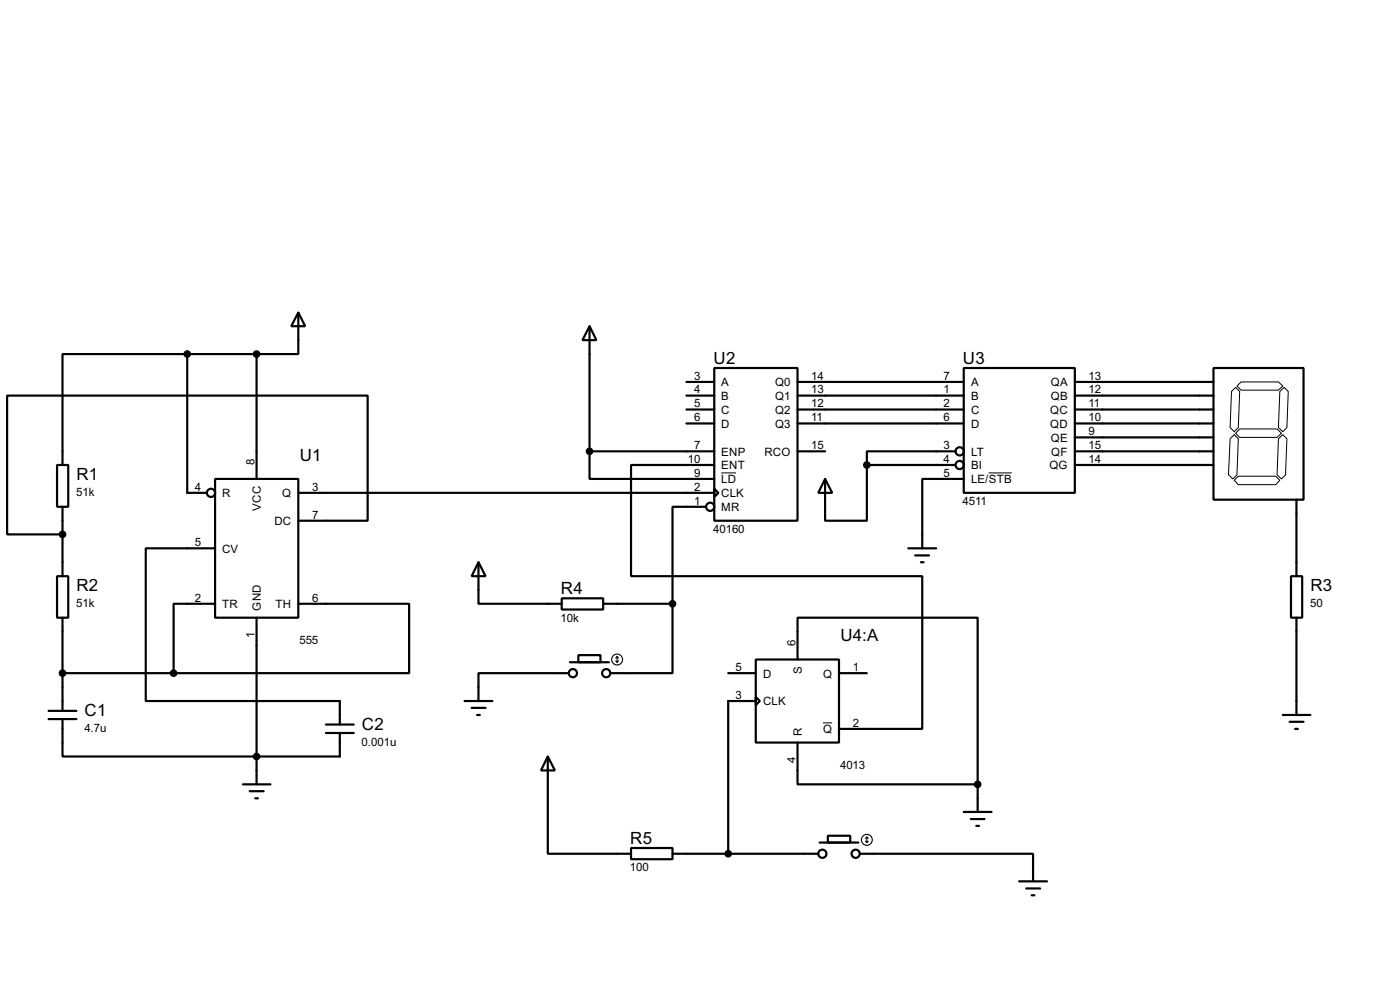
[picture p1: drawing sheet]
<svg xmlns="http://www.w3.org/2000/svg" width="256mm" height="180mm" viewBox="0 0 256 180" stroke-linecap="round" stroke-linejoin="round" font-family="sans-serif">
<g fill="none" stroke="#000" stroke-width=".4">
<path d="M54.7 57.2l1.2 2.5h-2.5zM54.7 57.2v7.6h-7.7M108 59.7l1.3 2.6h-2.6zM108 59.7v22.9M34.3 64.8h-22.8v20.3M34.3 64.8v25.4h3.6M34.3 64.8h12.7M47 64.8v22.9M125.8 69.9h5.1M125.8 72.4h5.1M125.8 75h5.1M125.8 77.5h5.1"/>
<path d="M130.9 67.4h15.2v27.9h-15.2zM146.1 69.9h30.5M146.1 72.4h30.5M146.1 75h30.5M146.1 77.5h30.5M176.6 67.4h20.3v22.8h-20.3zM196.9 69.9h25.4M196.9 72.4h25.4M196.9 75h25.4M196.9 77.5h25.4M222.3 67.4h16.5v24.1h-16.5zM10.5 85.1h2v7.7h-2z"/>
<path d="M11.5 92.8v12.7M39.4 87.7h15.3v25.4h-15.3zM54.7 95.3h12.7v-22.9h-66.1v25.4h10.2M54.7 90.2h76.2M108 82.6v5.1h22.9M108 82.6h22.9M129.3 92.8h-6.1v17.7M130.9 89.5l.7 .7-.7 .8zM130.9 85.1h-15.3v20.4h53.4v27.9h-15.3M146.1 82.6h5.1M151.2 87.7l1.3 2.5h-2.6zM158.8 85.1v10.2h-7.6v-7.6"/>
<path d="M158.8 85.1h16.3M175.1 82.6h-16.3v2.5M176.6 87.7h-7.6v12.7M196.9 82.6h25.4M196.9 85.1h25.4M196.9 80.1h25.4M237.5 91.5v14M10.5 105.5h2v7.6h-2zM11.5 113.1v17M39.4 110.5h-7.6v12.7M39.4 100.4h-12.7v27.9h35.6v4.3M47 113.1v30.5"/>
<path d="M54.7 110.5h20.3v12.7h-43.2M87.7 102.9l1.3 2.6h-2.6zM87.7 102.9v7.6h15.2M102.9 109.5h7.6v2.1h-7.6zM106 119.9h4v1.3h-4zM110.5 110.5h12.7M123.2 110.5v12.7h-11.4M166.4 100.4h5.1M167.7 101.7h2.5M168.7 102.9h.5M236.5 105.5h2.1v7.6h-2.1zM237.5 113.1v17.8"/>
<path d="M8.9 131.6h5.1M8.9 130.1h5.1M11.5 131.6v6.9h50.8v-4.3M11.5 123.2h20.3M59.7 134.2h5.1M59.7 132.6h5.1M85.1 128.3h5.1M86.4 129.6h2.6M87.4 130.9h.5M100.4 138.5l1.3 2.5h-2.6zM100.4 138.5v17.8h15.2M104.2 123.2h-16.5v5.1"/>
<path d="M104.4 121.2h7.2M133.4 123.2h5.1M138.5 120.7h15.2v15.2h-15.2zM138.5 127.6l.7 .7-.7 .8zM138.5 128.3h-5.1v28M146.1 135.9v7.7h33M146.1 120.7v-7.6h33v30.5M153.7 123.2h5.1M235 130.9h5.1M236.3 132.1h2.5M237.3 133.4h.5M44.5 143.6h5.1"/>
<path d="M45.8 144.8h2.5M46.8 146.1h.5M115.6 155.2h7.6v2.1h-7.6zM123.2 156.3h26.7M150.2 154.2h7.1M151.7 153h4.1v1.2h-4.1zM157.5 156.3h31.8v5M176.6 148.6h5.1M177.9 149.9h2.5M178.9 151.2h.5M179.1 143.6v5M186.7 161.3h5.1"/>
<path d="M188 162.6h2.6M189 163.9h.5"/>
<circle cx="38.6" cy="90.2" r=".75"/>
<circle cx="130.1" cy="92.8" r=".75"/>
<circle cx="175.8" cy="85.1" r=".75"/>
<circle cx="175.8" cy="82.6" r=".75"/>
<circle cx="104.9" cy="123.2" r=".75"/>
<circle cx="111" cy="123.2" r=".75"/>
<circle cx="150.6" cy="156.3" r=".75"/>
<circle cx="156.7" cy="156.3" r=".75"/>
</g>
<path d="M225.6 71.7l.8-.8 .7 .8-.2 6.6-.8 .7-.7-.7zM226.6 70.7l.8-.8h6.8l.8 .8-.8 .7h-6.8zM227.1 78.5h6.9l.8 .8-.8 .8h-6.9l-.7-.8zM234.5 71.7l.8-.8 .7 .8-.2 6.6-.8 .7-.8-.7zM132.1 86.6h2.8M181.1 86.6h4.3M225.4 80.3l.7-.7 .8 .7-.3 6.6-.7 .8-.8-.8zM226.1 87.9l.8-.7h6.8l.8 .7-.8 .8h-6.8zM234.2 80.3l.8-.7 .8 .7-.3 6.6-.7 .8-.8-.8zM150.8 132.3h1.7" fill="none" stroke="#000" stroke-width=".18"/>
<g fill="#000" stroke="#000" stroke-width=".4">
<circle cx="34.3" cy="64.8" r=".5"/>
<circle cx="47" cy="64.8" r=".5"/>
<circle cx="11.4" cy="97.8" r=".5"/>
<circle cx="108" cy="82.6" r=".5"/>
<circle cx="158.8" cy="85.1" r=".5"/>
<circle cx="123.2" cy="110.5" r=".5"/>
<circle cx="11.4" cy="123.2" r=".5"/>
<circle cx="31.8" cy="123.2" r=".5"/>
<circle cx="47" cy="138.5" r=".5"/>
<circle cx="133.4" cy="156.3" r=".5"/>
<circle cx="179.1" cy="143.6" r=".5"/>
</g>
<g fill="none" stroke="#000" stroke-width=".2">
<path d="M112.8 121l.3 .2M113.1 120.2v1M113.1 120.2l-.3 .3M113.1 120.2l.2 .3M113.3 121l-.2 .2M158.6 154l.2 .2M158.8 153.2v1M158.8 153.2l-.2 .3M158.8 153.2l.3 .3M159.1 154l-.3 .2"/>
<circle cx="113" cy="120.7" r="1"/>
<circle cx="158.8" cy="153.7" r="1"/>
</g>
<g font-size="3.5">
<text x="130.7" y="66.6">U2</text>
<text x="176.4" y="66.6">U3</text>
<text x="14" y="87.8">R1</text>
<text x="54.9" y="84.3">U1</text>
<text x="14" y="108.2">R2</text>
<text x="102.8" y="108.7">R4</text>
<text x="240.1" y="108.2">R3</text>
<text x="154" y="117.4">U4:A</text>
<text x="15.5" y="131">C1</text>
<text x="66.3" y="133.6">C2</text>
<text x="115.5" y="154.4">R5</text>
</g>
<g font-size="2.4">
<text x="127.2" y="69.5">3</text>
<text x="127.2" y="72">4</text>
<text x="132.1" y="70.7">A</text>
<text x="142" y="70.7">Q0</text>
<text x="148.6" y="69.5">14</text>
<text x="148.6" y="72">13</text>
<text x="172.9" y="69.5">7</text>
<text x="172.9" y="72">1</text>
<text x="177.9" y="70.7">A</text>
<text x="192.5" y="70.7">QA</text>
<text x="199.4" y="69.5">13</text>
<text x="199.4" y="72">12</text>
<text x="127.2" y="74.6">5</text>
<text x="127.2" y="77.1">6</text>
<text x="132.1" y="73.2">B</text>
<text x="132.1" y="75.8">C</text>
<text x="142" y="73.2">Q1</text>
<text x="142" y="75.8">Q2</text>
<text x="148.6" y="74.6">12</text>
<text x="148.6" y="77.1">11</text>
<text x="172.9" y="74.6">2</text>
<text x="172.9" y="77.1">6</text>
<text x="177.9" y="73.2">B</text>
<text x="177.9" y="75.8">C</text>
<text x="192.4" y="75.8">QC</text>
<text x="192.5" y="73.2">QB</text>
<text x="199.4" y="74.6">11</text>
<text x="199.4" y="77.1">10</text>
<text x="127.2" y="82.2">7</text>
<text x="132.1" y="78.3">D</text>
<text x="132.1" y="83.4">ENP</text>
<text x="140" y="83.4">RCO</text>
<text x="142" y="78.3">Q3</text>
<text x="148.6" y="82.2">15</text>
<text x="172.9" y="82.2">3</text>
<text x="177.9" y="78.3">D</text>
<text x="177.9" y="83.4">LT</text>
<text x="192.4" y="78.3">QD</text>
<text x="192.5" y="80.8">QE</text>
<text x="192.6" y="83.4">QF</text>
<text x="199.4" y="79.7">9</text>
<text x="199.4" y="82.2">15</text>
<text x="35.7" y="89.8">4</text>
<text x="46.6" y="85.1" transform="rotate(-90 46.6 85.1)">8</text>
<text x="57.2" y="89.8">3</text>
<text x="126" y="84.7">10</text>
<text x="127.2" y="87.3">9</text>
<text x="127.2" y="89.8">2</text>
<text x="132.1" y="85.9">ENT</text>
<text x="132.1" y="88.5">LD</text>
<text x="172.9" y="84.7">4</text>
<text x="172.9" y="87.3">5</text>
<text x="177.9" y="85.9">BI</text>
<text x="177.9" y="88.5">LE/STB</text>
<text x="192.2" y="85.9">QG</text>
<text x="199.4" y="84.7">14</text>
<text x="14" y="90.8">51k</text>
<text x="40.7" y="91">R</text>
<text x="47.8" y="93.5" transform="rotate(-90 47.8 93.5)">VCC</text>
<text x="51.7" y="91">Q</text>
<text x="57.2" y="94.9">7</text>
<text x="127.2" y="92.4">1</text>
<text x="132.1" y="91">CLK</text>
<text x="132.1" y="93.6">MR</text>
<text x="176.4" y="92.4">4511</text>
<text x="35.7" y="100">5</text>
<text x="40.7" y="101.2">CV</text>
<text x="50.3" y="96.1">DC</text>
<text x="130.7" y="97.5">40160</text>
<text x="14" y="111.1">51k</text>
<text x="35.7" y="110.1">2</text>
<text x="40.7" y="111.3">TR</text>
<text x="47.8" y="111.8" transform="rotate(-90 47.8 111.8)">GND</text>
<text x="50.5" y="111.3">TH</text>
<text x="57.2" y="110.1">6</text>
<text x="102.7" y="113.8">10k</text>
<text x="240" y="111.1">50</text>
<text x="46.6" y="116.8" transform="rotate(-90 46.6 116.8)">1</text>
<text x="54.9" y="117.8">555</text>
<text x="145.7" y="118.2" transform="rotate(-90 145.7 118.2)">6</text>
<text x="134.8" y="122.8">5</text>
<text x="139.8" y="124">D</text>
<text x="146.9" y="123.4" transform="rotate(-90 146.9 123.4)">S</text>
<text x="150.8" y="124">Q</text>
<text x="156.3" y="122.8">1</text>
<text x="134.8" y="127.9">3</text>
<text x="139.8" y="129.1">CLK</text>
<text x="15.5" y="133.9">4.7u</text>
<text x="66.3" y="136.5">0.001u</text>
<text x="146.9" y="134.6" transform="rotate(-90 146.9 134.6)">R</text>
<text x="150.8" y="134.2">Q</text>
<text x="156.3" y="133">2</text>
<text x="145.7" y="139.6" transform="rotate(-90 145.7 139.6)">4</text>
<text x="153.9" y="140.7">4013</text>
<text x="115.4" y="159.5">100</text>
</g>
</svg>
